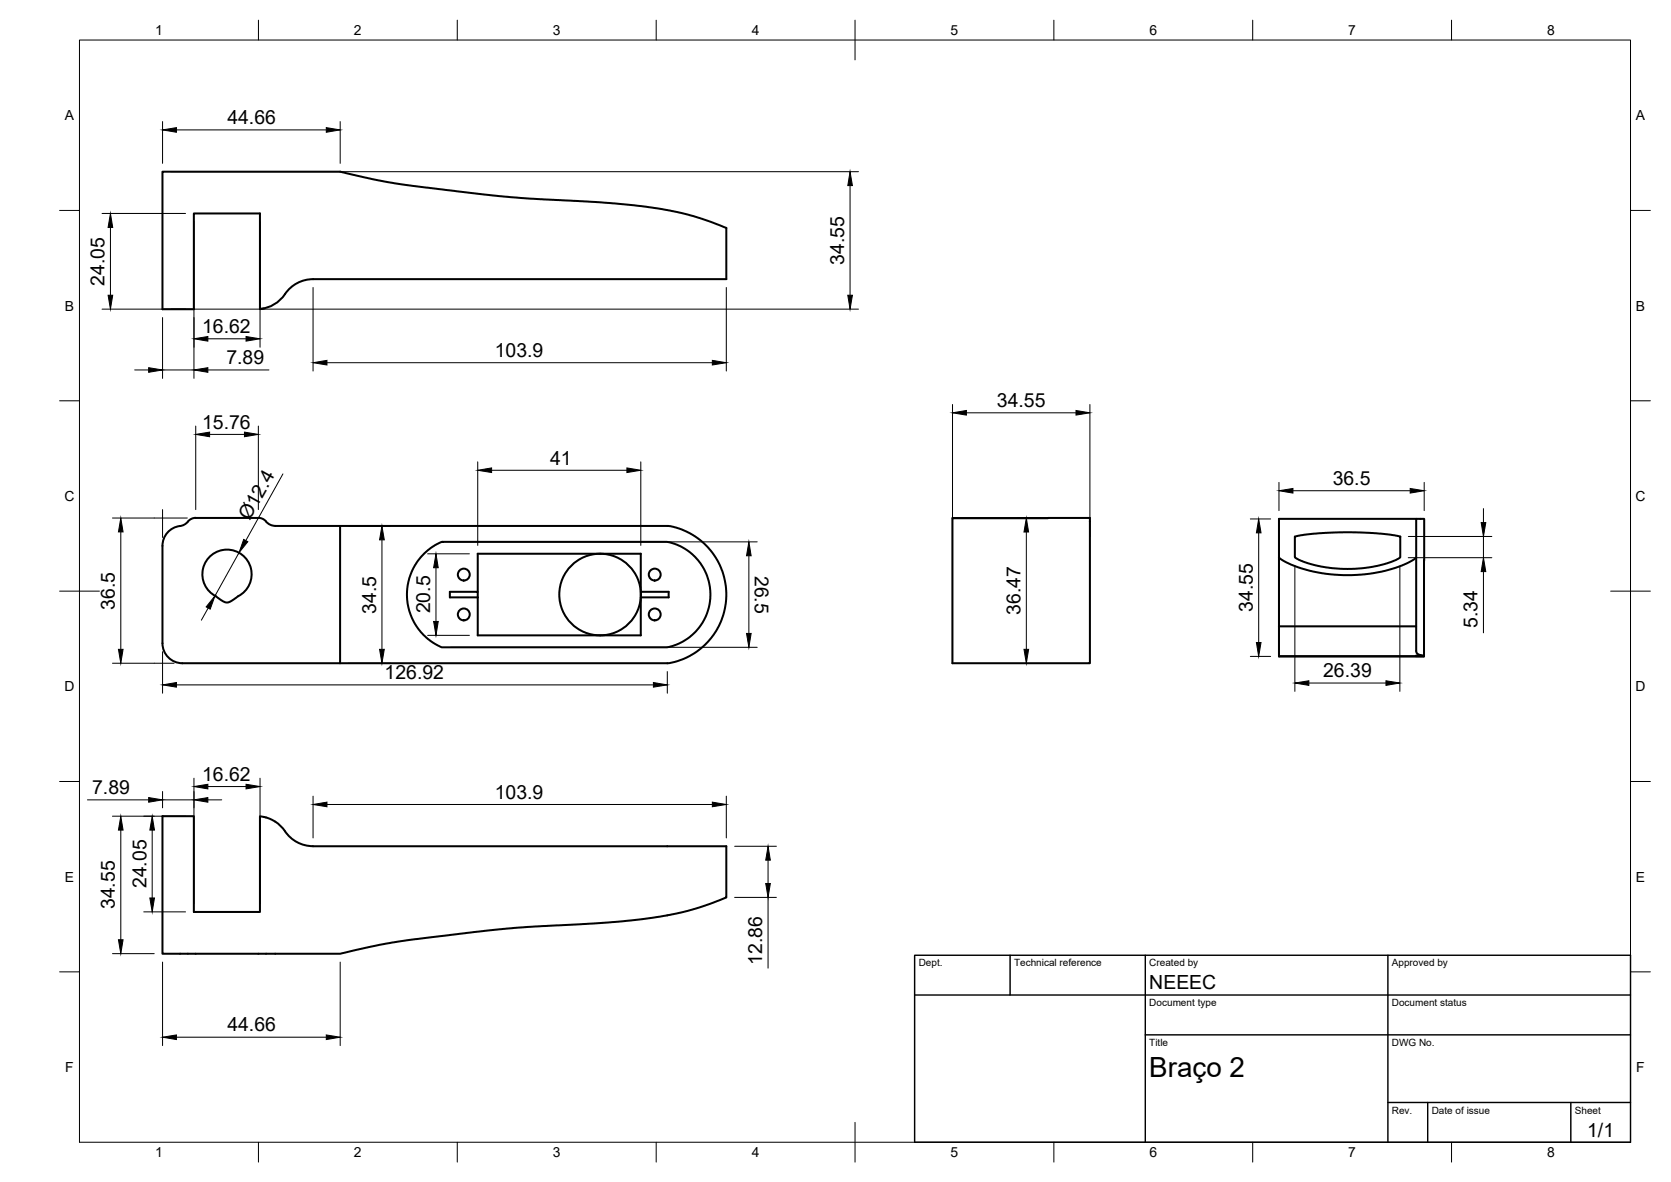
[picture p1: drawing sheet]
<svg xmlns="http://www.w3.org/2000/svg" width="420mm" height="297mm" viewBox="0 0 420 297" stroke-linecap="round" stroke-linejoin="round" font-family="sans-serif">
<!-- layer: Visible -->
<g fill="none" stroke="#000" stroke-width=".51">
<path d="M66.4 77.5l-1 .2a9 9 0 0 0 6.8-4.5 8.5 8.5 0 0 1 6.5-3h103.9v-12.9l-8.1-3-4.4-1.1-4.9-.8-11.9-1.4-20.3-1.1-11.3-1-22.6-2.9-5.6-1-8-1.9h-44.6v34.6h7.8v-24.1h16.7v24.1M49.2 130.2h15.8M49.2 130.1l-1.3 .4a4.6 4.6 0 0 1-3.5 1.9 5 5 0 0 0-3.5 4.8v24.5a5 5 0 0 0 5 5M52.9 139.8a6.2 6.2 0 0 1 9.4 1.3 6.2 6.2 0 0 1-2.9 9.1l-1.5 1-.7 .2-.8-.1-1.6-1a6.7 6.7 0 0 1-3.1-9.1zM65 130.1l.8 .2 1.1 .8a2.9 2.9 0 0 0 2.3 1.1M69.2 132.2h95.9a16.1 16.1 0 0 1 13.3 5.8 17.5 17.5 0 0 1-10.6 28.7h-82.3M85.5 132.2v34.5h-39.7M106.4 139.3l2-1.6a6.2 6.2 0 0 1 5.3-1.5h53.2a13.2 13.2 0 0 1 11.7 13.2 13.3 13.3 0 0 1-11.2 13.3l-56.4-.1-1.9-1-1.5-1-2.4-2.5-1.8-3.1-.8-3-.3-3.4 .6-3.3 1.5-3.3zM239.5 130.2h34.5v36.5h-34.5zM239.5 130.2h24M263.5 130.2h.1M325.6 134.9l5-.8 7.2-.3 8 .2 5.9 .7a.51 .51 0 0 1 .4 .3 .51 .51 0 0 1 0 .6v3.5a1.09 1.09 0 0 1-.9 1.5l-2.5 1-3.3 .8-2.6 .4-3.9 .2-4-.2-2.8-.4-4-1.1-2-.9a.89 .89 0 0 1-.5-1.3z"/>
<path d="M356.1 130.4h2v34.6h-36.5M356.1 130.4v33.2a1.53 1.53 0 0 0 1.6 1.2M356.1 130.4h-34.5v9.6M113.1 148.7h7v1.4h-7zM120.1 148.7v-9.5h41v20.5h-41v-9.6M161.1 148.7h7v1.4h-7M321.6 157.4h34.5M321.6 157.4v7.5h34.5M356.1 140l-.7 .7-2.4 1.2-4.2 1.4-4.4 .9-4.4 .3-5.3-.2-5.2-.8-4.9-1.6-2-1-1-.9v17.4M321.6 164.9v.1M356.1 164.8h1.6l.4 .1h-2zM40.9 205.1h7.8v24.1h16.7v-24.1l2 .5a8.6 8.6 0 0 1 4.3 3.3 8.5 8.5 0 0 0 7 3.7l103.9 .1v12.8l-5.2 2-4.2 1.3-4.8 1.1-4.2 .7-9.4 1.1-24.5 1.4-11.2 1.1-20.5 2.7-13.1 2.8h-44.6z"/>
<circle cx="116.6" cy="144.4" r="1.49"/>
<circle cx="116.6" cy="154.4" r="1.49"/>
<circle cx="150.9" cy="149.4" r="10.3"/>
<circle cx="164.6" cy="144.4" r="1.49"/>
<circle cx="164.6" cy="154.4" r="1.49"/>
</g>
<!-- layer: BORDER -->
<g fill="none" stroke="#000" stroke-width=".25">
<path d="M20 10.1h390v276.9h-390zM65 5.1v5M115 5.1v5M165 5.1v5M215 5.1v10M265 5.1v5M315 5.1v5M365 5.1v5M15 52.9h5M410 52.9h5M15 100.7h5M410 100.7h5"/>
<path d="M15 148.6h10M405 148.6h10M15 196.4h5M410 196.4h5M15 244.2h5M410 244.2h5M65 287v5M115 287v5M165 287v5M215 282.1v9.9M265 287v5M315 287v5"/>
<path d="M365 287v5"/>
</g>
<!-- layer: TITLEBLOCK -->
<path d="M230 240.1h180v46.9h-180zM230 250h180M254 240.1v9.9M288 240.1v46.9M349 240.1v46.9M288 260.1h122M349 277.1h61M359 277.1v9.9M395 277.1v9.9" fill="none" stroke="#000" stroke-width=".36"/>
<!-- layer: FD_Dimensions -->
<g fill="none" stroke="#000" stroke-width=".25">
<path d="M40.9 30.6v10.4M44.4 32.6h37.6M85.5 30.6v10.4M25.7 53.6h21M27.8 57.2v17M43 43.1h172.9M48.8 55.7v39.4M65.4 55.7v31.6M213.7 46.6v27.6M25.7 77.7h190.2M40.9 79.8v15.3M78.7 72.2v21"/>
<path d="M182.6 72.2v21M33.9 93h3.5M40.9 93h7.9M52.3 85.1h9.6M52.3 93h15.3M82.2 91.2h96.9M49.2 107.1v21M52.7 109.2h8.8M65 107.1v21M71.1 119.1l-9.3 16.8M120.1 116.1v21M123.6 118.2h34"/>
<path d="M161.1 116.1v21M239.5 101.6v33.5M243 103.7h27.6M274 101.6v33.5M28.3 130.2h10.5M30.4 133.7v29.5M60.1 138.9l-6 10.8M87.6 132.2h10.5M96 135.7v27.5M107.5 139.2h10.5M113.4 136.2h77M188.3 139.7v19.5"/>
<path d="M255.9 130.2h5.6M258.1 133.7v29.5M314.4 130.4h5.1M316.5 133.9v27.6M321.6 121.2v7.1M325.1 123.3h29.5M354.1 134.8h21M358.1 121.2v7.1M373 127.8v3.5M373 134.8v5.4M52.3 152.8l-1.7 3.1M107.5 159.7h10.5"/>
<path d="M109.6 142.7v13.5M325.6 142.1v31.6M352 142.2v31.5M354.1 140.2h21M373 143.6v15.4M28.3 166.7h10.5M40.9 168.8v5.4M44.4 172.1h119.9M87.6 166.7h10.5M113.4 162.7h77M167.8 168.8v5.4M314.4 165h5.1"/>
<path d="M329.1 171.6h19.4M40.9 198.9v4.1M48.8 195.6v31.5M52.3 197.7h9.6M65.4 195.6v31.5M22 201h15.4M28.3 205.1h18.4M30.4 208.6v27.6M38.3 208.6v17.1M40.9 201h7.9M52.3 201h3.5M78.7 200.1v10.5"/>
<path d="M82.2 202.2h96.9M182.6 200.1v10.5M184.7 212.7h10.5M193.1 216.2v5.8M28.3 239.7h10.5M36.2 229.2h10.5M184.7 225.5h10.5M193.1 225.5v17.8M40.9 241.8v21M85.5 241.8v21M44.4 260.7h37.6"/>
</g>
<g fill="#000" stroke="#000" stroke-width=".25">
<path d="M40.9 32.6l3.5-.5v1.1zM82 32.1l3.5 .5-3.5 .6zM27.8 53.6l.5 3.6h-1.1zM213.7 43.1l.6 3.5h-1.1zM27.2 74.2h1.1l-.5 3.5zM213.2 74.2h1.1l-.6 3.5zM37.4 92.4l3.5 .6-3.5 .6zM48.8 85.1l3.5-.5v1.1zM48.8 93l3.5-.6v1.2zM61.9 84.6l3.5 .5-3.5 .6zM78.7 91.2l3.5-.6v1.1zM179.1 90.6l3.5 .6-3.5 .5z"/>
<path d="M49.2 109.2l3.5-.6v1.2zM61.5 108.6l3.5 .6-3.5 .6zM120.1 118.2l3.5-.6v1.2zM157.6 117.6l3.5 .6-3.5 .6zM239.5 103.7l3.5-.5v1.1zM270.6 103.2l3.4 .5-3.4 .6zM30.4 130.2l.5 3.5h-1.1zM61.3 135.6l1 .5-2.2 2.8zM96 132.2l.6 3.5h-1.2zM188.3 136.2l.6 3.5h-1.2zM258.1 130.2l.5 3.5h-1.1zM316.5 130.4l.6 3.5h-1.2z"/>
<path d="M321.6 123.3l3.5-.5v1.1zM354.6 122.8l3.5 .5-3.5 .6zM372.4 131.3h1.2l-.6 3.5zM54.1 149.7l-1.2 3.4-1.1-.6zM109.6 139.2l.6 3.5h-1.2zM109 156.2h1.2l-.6 3.5zM187.7 159.2h1.2l-.6 3.5zM373 140.2l.6 3.4h-1.2zM29.8 163.2h1.1l-.5 3.5zM40.9 172.1l3.5-.6v1.2zM95.4 163.2h1.2l-.6 3.5zM164.3 171.5l3.5 .6-3.5 .6z"/>
<path d="M257.5 163.2h1.1l-.5 3.5zM315.9 161.5h1.2l-.6 3.5zM325.6 171.6l3.5-.5v1.1zM348.5 171.1l3.5 .5-3.5 .6zM48.8 197.7l3.5-.6v1.2zM61.9 197.1l3.5 .6-3.5 .6zM30.4 205.1l.5 3.5h-1.1zM37.4 200.4l3.5 .6-3.5 .6zM38.3 205.1l.5 3.5h-1.1zM48.8 201l3.5-.6v1.2zM78.7 202.2l3.5-.6v1.1zM179.1 201.6l3.5 .6-3.5 .5z"/>
<path d="M193.1 212.7l.6 3.5h-1.2zM29.8 236.2h1.1l-.5 3.5zM37.7 225.7h1.1l-.5 3.5zM192.5 222h1.2l-.6 3.5zM40.9 260.7l3.5-.6v1.1zM82 260.1l3.5 .6-3.5 .5z"/>
</g>
<!-- layer: Edge Extensions -->
<path d="M38.8 130.2h8.3M40.9 128.1v7M38.8 166.7h5M40.9 163.8v5" fill="none" stroke="#000" stroke-width=".25"/>
<text font-size="7" x="289" y="270.6">Braço 2</text>
<g font-size="4.9">
<text x="57.2" y="31.2">44.66</text>
<text x="26.3" y="71.8" transform="rotate(-90 26.3 71.8)">24.05</text>
<text x="212.3" y="66.5" transform="rotate(-90 212.3 66.5)">34.55</text>
<text x="50.8" y="83.7">16.62</text>
<text x="124.4" y="89.7">103.9</text>
<text x="56.9" y="91.5">7.89</text>
<text x="50.8" y="107.7">15.76</text>
<text x="250.7" y="102.3">34.55</text>
<text x="138.3" y="116.8">41</text>
<text x="335.1" y="121.9">36.5</text>
<text x="62.7" y="131" transform="rotate(-61 62.7 131)">Ø12.4</text>
<text x="189.8" y="144.7" transform="rotate(90 189.8 144.7)">26.5</text>
<text x="28.9" y="153.2" transform="rotate(-90 28.9 153.2)">36.5</text>
<text x="94.6" y="154.2" transform="rotate(-90 94.6 154.2)">34.5</text>
<text x="108.2" y="154.1" transform="rotate(-90 108.2 154.1)">20.5</text>
<text x="256.6" y="154.5" transform="rotate(-90 256.6 154.5)">36.47</text>
<text x="315" y="153.8" transform="rotate(-90 315 153.8)">34.55</text>
<text x="371.5" y="157.8" transform="rotate(-90 371.5 157.8)">5.34</text>
<text x="96.7" y="170.7">126.92</text>
<text x="332.7" y="170.2">26.39</text>
<text x="50.8" y="196.2">16.62</text>
<text x="23.2" y="199.5">7.89</text>
<text x="124.4" y="200.7">103.9</text>
<text x="36.8" y="223.2" transform="rotate(-90 36.8 223.2)">24.05</text>
<text x="28.9" y="228.5" transform="rotate(-90 28.9 228.5)">34.55</text>
<text x="191.7" y="242.4" transform="rotate(-90 191.7 242.4)">12.86</text>
<text x="289" y="248.5">NEEEC</text>
<text x="57.2" y="259.2">44.66</text>
<text x="399.1" y="285.7">1/1</text>
</g>
<g font-size="3.5">
<text x="39" y="8.8">1</text>
<text x="89" y="8.8">2</text>
<text x="139" y="8.8">3</text>
<text x="189" y="8.8">4</text>
<text x="239" y="8.8">5</text>
<text x="289" y="8.8">6</text>
<text x="339" y="8.8">7</text>
<text x="389" y="8.8">8</text>
<text x="16.3" y="30.2">A</text>
<text x="411.3" y="30.2">A</text>
<text x="16.3" y="78">B</text>
<text x="411.3" y="78">B</text>
<text x="16.2" y="125.9">C</text>
<text x="411.2" y="125.9">C</text>
<text x="16.2" y="173.7">D</text>
<text x="411.2" y="173.7">D</text>
<text x="16.3" y="221.6">E</text>
<text x="411.3" y="221.6">E</text>
<text x="16.4" y="269.4">F</text>
<text x="411.4" y="269.4">F</text>
<text x="39" y="290.8">1</text>
<text x="89" y="290.8">2</text>
<text x="139" y="290.8">3</text>
<text x="189" y="290.8">4</text>
<text x="239" y="290.8">5</text>
<text x="289" y="290.8">6</text>
<text x="339" y="290.8">7</text>
<text x="389" y="290.8">8</text>
</g>
<g font-size="2.5">
<text x="231" y="242.9">Dept.</text>
<text x="255" y="242.9">Technical reference</text>
<text x="289" y="242.9">Created by</text>
<text x="350" y="242.9">Approved by</text>
<text x="289" y="252.8">Document type</text>
<text x="350" y="252.8">Document status</text>
<text x="289" y="262.9">Title</text>
<text x="350" y="262.9">DWG No.</text>
<text x="350" y="279.9">Rev.</text>
<text x="360" y="279.9">Date of issue</text>
<text x="396" y="279.9">Sheet</text>
</g>
</svg>
